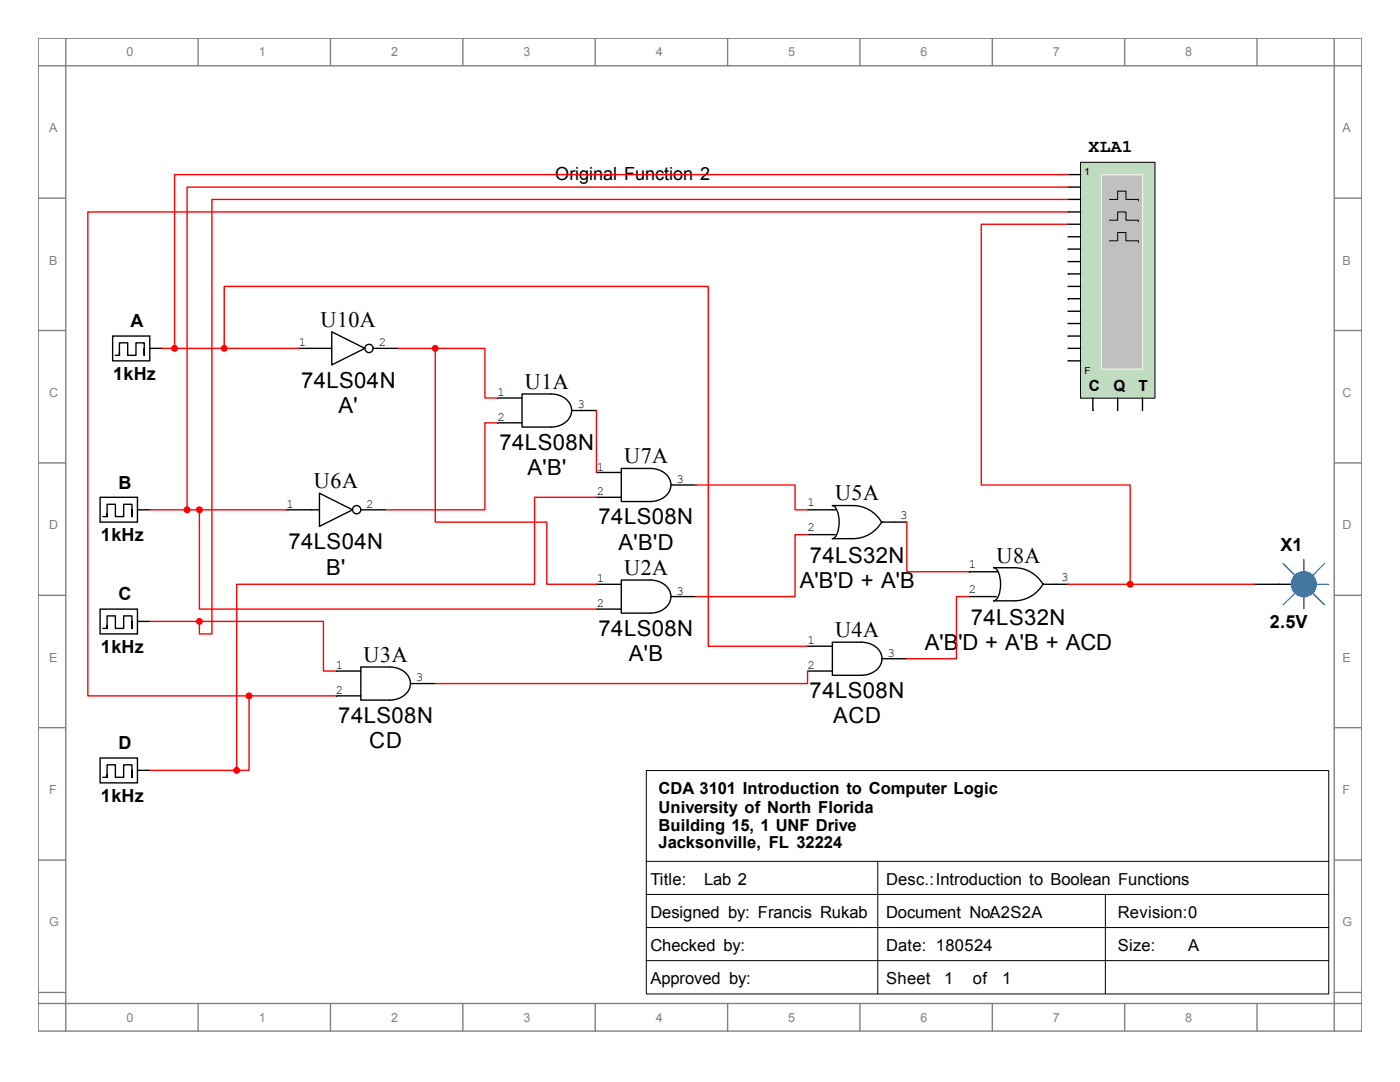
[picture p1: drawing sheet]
<svg xmlns="http://www.w3.org/2000/svg" width="279mm" height="216mm" viewBox="0 0 279 216" stroke-linecap="round" stroke-linejoin="round" font-family="sans-serif">
<g fill="none" stroke="#808080" stroke-width=".28">
<path d="M7.6 7.6h264.2v198.1h-264.2zM7.6 13.1h264.2M13.1 7.6v198.1M39.5 7.6v5.5M66 7.6v5.5M92.4 7.6v5.5M118.8 7.6v5.5M145.2 7.6v5.5M171.6 7.6v5.5M198 7.6v5.5M224.5 7.6v5.5M250.9 7.6v5.5"/>
<path d="M266.3 7.6v198.1M7.6 39.5h5.5M266.3 39.5h5.5M7.6 66h5.5M266.3 66h5.5M7.6 92.4h5.5M266.3 92.4h5.5M7.6 118.8h5.5M266.3 118.8h5.5M7.6 145.2h5.5M266.3 145.2h5.5M7.6 171.6h5.5"/>
<path d="M266.3 171.6h5.5M7.6 198h5.5M266.3 198h5.5M7.6 200.2h264.2M39.5 200.2v5.5M66 200.2v5.5M92.4 200.2v5.5M118.8 200.2v5.5M145.2 200.2v5.5M171.6 200.2v5.5M198 200.2v5.5M224.5 200.2v5.5"/>
<path d="M250.9 200.2v5.5"/>
</g>
<path d="M129 153.8h136.2v44.5h-136.2zM128.9 171.9h136.3M128.9 178.5h136.3M175.2 171.9v26.4M220.6 178.5v19.8M128.9 185.1h136.3M128.9 191.7h136.3" fill="none" stroke="#000" stroke-width=".2"/>
<path d="M255.3 116.6h2.4" fill="none" stroke="#000" stroke-width=".28"/>
<path d="M256.1 112.4l2.5 2.5M258.6 118.2l-2.5 2.5M260.2 111.6v2.5M260.2 119v2.5M261.9 118.2l2.4 2.5M262.7 116.6h2.5M264.3 112.4l-2.4 2.5" fill="none" stroke="#0080ff" stroke-width=".28"/>
<circle cx="260.2" cy="116.6" r="2.48" fill="#0080ff"/>
<circle cx="260.2" cy="116.6" r="2.48" fill="none" stroke="#0080ff" stroke-width=".28"/>
<g fill="none" stroke="#000" stroke-width=".28">
<path d="M22.5 67.1h7.4v4.9h-7.4zM23 70.9h.8M28.8 69.5v1.4v-2.5h-1.7v2.5h-1.6v-2.5h-1.7v2.5v-.5M29.9 69.5h2.5M59.6 69.5h6.6M66.2 66.2l6.6 3.3-6.6 3.3zM74.5 69.5h4.9M99.2 79.4h5M104.2 78.6h5.8a3.8 3.8 0 0 1 4.1 3.3 3.8 3.8 0 0 1-4.1 3.3h-5.8zM20 99.2h7.4v5h-7.4zM63.8 98.4l6.6 3.3-6.6 3.3zM99.2 84.4h5"/>
<path d="M114.1 81.9h4.9M119 94.3h5M119 99.2h5M124 93.5h5.8a3.8 3.8 0 0 1 4.1 3.3 3.8 3.8 0 0 1-4.1 3.3h-5.8zM133.9 96.8h5M20.5 103.1h.9M26.3 101.7v1.4v-2.5h-1.6v2.5h-1.7v-2.5h-1.6v2.5v-.6M27.4 101.7h2.5M57.1 101.7h6.7M72 101.7h5M119 116.6h5M124 115.7h5.8a3.8 3.8 0 0 1 4.1 3.3 3.8 3.8 0 0 1-4.1 3.3h-5.8z"/>
<path d="M133.9 119h5M161.2 101.7h5.7M161.2 106.7h5.5M176 104.1a6.6 6.6 0 0 1-5.8 3.4h-4.1a2.55 2.55 0 0 0 1.3-2.6v-1.5a2.55 2.55 0 0 0-1.3-2.5h4.1a6.5 6.5 0 0 1 5.7 3.3M176 104.2h5M250.3 116.6h5M20 121.5h7.4v5h-7.4zM20.5 125.4h.9M26.3 124v1.4v-2.5h-1.6v2.5h-1.7v-2.5h-1.6v2.5v-.6M27.4 124h2.5M119 121.5h5M20 151.3h7.4v4.9h-7.4z"/>
<path d="M20.5 155.1h.9M26.3 153.7v1.4v-2.5h-1.6v2.5h-1.7v-2.5h-1.6v2.5v-.5M27.4 153.7h2.5"/>
<circle cx="73.6" cy="69.5" r=".82"/>
<circle cx="71.2" cy="101.7" r=".83"/>
</g>
<path d="M99.2 84.4h-2.4v17.3h-19.8M119 81.9v12.4M138.9 96.8h19.8v4.9h2.5" fill="none" stroke="#f00" stroke-width=".28"/>
<circle cx="86.9" cy="69.5" r=".55" fill="#f00"/>
<g fill="none" stroke="#f00" stroke-width=".28">
<path d="M79.4 69.5h7.5M86.9 69.5h9.9v9.9h2.4M86.9 69.5v34.7h22.2v12.4h9.9M161.2 106.7h-2.5v12.3h-19.8M181 104.2v9.9h12.3M193.3 119h-2.4v12.4h-9.9M161.2 133.9v2.5h-74.3"/>
<circle cx="86.9" cy="69.5" r=".55"/>
</g>
<path d="M193.3 114.1h5.8M193.3 119h5.5M208.2 116.5a6.6 6.6 0 0 1-5.8 3.4h-4.1a2.51 2.51 0 0 0 1.3-2.6l.1-.7a3.9 3.9 0 0 0-1.1-3.2l-.3-.1h4.1a6.6 6.6 0 0 1 5.8 3.3M208.2 116.6h4.9M67.1 133.9h4.9M67.1 138.9h4.9M72 133.1h5.8a3.8 3.8 0 0 1 4.1 3.3 3.8 3.8 0 0 1-4.1 3.3h-5.8zM81.9 136.4h5M161.2 133.9h4.9M161.2 128.9h4.9M166.1 128.1h5.8a3.8 3.8 0 0 1 4.1 3.3 3.8 3.8 0 0 1-4.1 3.3h-5.8zM176 131.4h5" fill="none" stroke="#000" stroke-width=".28"/>
<path d="M215.7 32.4h14.8v47.1h-14.8z" fill="#c0dcc0"/>
<path d="M215.6 32.4h14.9v47.1h-14.9z" fill="none" stroke="#000" stroke-width=".2"/>
<path d="M219.8 34.9h8.2v38.8h-8.2z" fill="#c0c0c0"/>
<path d="M219.8 34.9h8.2v38.8h-8.2z" fill="none" stroke="#fff" stroke-width=".2"/>
<path d="M221.4 39.8h1.7v-1.7h1.6v1.7h2.5v.3M221.4 43.9h1.7v-1.6h1.6v1.6h2.5v.3M221.4 48h1.7v-1.6h1.6v1.6h2.5v.3" fill="none" stroke="#000" stroke-width=".2"/>
<g fill="none" stroke="#000" stroke-width=".28">
<path d="M213.1 34.8h2.5M213.1 37.3h2.5M213.1 39.8h2.5M213.1 42.3h2.5M213.1 44.7h2.5M213.1 47.2h2.5M213.1 49.7h2.5M213.1 52.2h2.5M213.1 54.7h2.5M213.1 57.1h2.5M213.1 59.6h2.5M213.1 62.1h2.5"/>
<path d="M213.1 64.6h2.5M213.1 67.1h2.5M213.1 69.5h2.5M213.1 72h2.5M218.1 79.4v2.5M223.1 79.4v2.5M228 79.4v2.5"/>
</g>
<circle cx="44.7" cy="69.5" r=".55" fill="#f00"/>
<g fill="none" stroke="#f00" stroke-width=".28">
<path d="M59.6 69.5h-14.9v-12.4h96.7v71.8h19.8"/>
<circle cx="44.7" cy="69.5" r=".55"/>
</g>
<circle cx="39.8" cy="101.7" r=".55" fill="#f00"/>
<g fill="none" stroke="#f00" stroke-width=".28">
<path d="M57.1 101.7h-17.3v19.8h79.2"/>
<circle cx="39.8" cy="101.7" r=".55"/>
</g>
<circle cx="47.2" cy="153.7" r=".55" fill="#f00"/>
<g fill="none" stroke="#f00" stroke-width=".28">
<path d="M119 99.2h-12.3v17.4h-59.5v37.1h-17.3"/>
<circle cx="47.2" cy="153.7" r=".55"/>
</g>
<circle cx="34.8" cy="69.5" r=".55" fill="#f00"/>
<g fill="none" stroke="#f00" stroke-width=".28">
<path d="M213.1 34.8h-178.3v34.7M32.4 69.5h12.3"/>
<circle cx="34.8" cy="69.5" r=".55"/>
</g>
<circle cx="37.3" cy="101.7" r=".56" fill="#f00"/>
<g fill="none" stroke="#f00" stroke-width=".28">
<path d="M213.1 37.3h-175.8v64.4M29.9 101.7h9.9"/>
<circle cx="37.3" cy="101.7" r=".56"/>
</g>
<circle cx="39.8" cy="124" r=".55" fill="#f00"/>
<g fill="none" stroke="#f00" stroke-width=".28">
<path d="M213.1 39.8h-170.8v86.7h-2.5v-2.5M29.9 124h9.9M39.8 124h24.8v9.9h2.5"/>
<circle cx="39.8" cy="124" r=".55"/>
</g>
<circle cx="49.7" cy="138.9" r=".55" fill="#f00"/>
<g fill="none" stroke="#f00" stroke-width=".28">
<path d="M213.1 42.3h-195.6v96.6h32.2M49.7 138.9v14.8h-2.5M49.7 138.9h17.4"/>
<circle cx="49.7" cy="138.9" r=".55"/>
</g>
<circle cx="225.5" cy="116.6" r=".56" fill="#f00"/>
<g fill="none" stroke="#f00" stroke-width=".28">
<path d="M213.1 44.7h-17.3v52.1h29.8v19.8M213.1 116.6h37.2"/>
<circle cx="225.5" cy="116.6" r=".56"/>
</g>
<g font-size="4.4">
<text x="64" y="65.2">U10A</text>
<text x="60.1" y="77.3">74LS04N</text>
<text x="104.8" y="77.6">U1A</text>
<text x="67.6" y="82.4">A'</text>
<text x="99.7" y="89.7">74LS08N</text>
<text x="105.2" y="94.8">A'B'</text>
<text x="124.6" y="92.5">U7A</text>
<text x="62.7" y="97.4">U6A</text>
<text x="166.7" y="99.9">U5A</text>
<text x="119.5" y="104.6">74LS08N</text>
<text x="57.6" y="109.6">74LS04N</text>
<text x="123.4" y="109.7">A'B'D</text>
<text x="161.6" y="112.3">74LS32N</text>
<text x="198.9" y="112.3">U8A</text>
<text x="65.1" y="114.6">B'</text>
<text x="124.6" y="114.7">U2A</text>
<text x="159.6" y="117.4">A'B'D + A'B</text>
<text x="193.8" y="124.7">74LS32N</text>
<text x="119.5" y="126.9">74LS08N</text>
<text x="125.5" y="132">A'B</text>
<text x="166.7" y="127.1">U4A</text>
<text x="184.6" y="129.8">A'B'D + A'B + ACD</text>
<text x="72.6" y="132.1">U3A</text>
<text x="161.6" y="139.3">74LS08N</text>
<text x="67.5" y="144.2">74LS08N</text>
<text x="73.7" y="149.3">CD</text>
<text x="166.3" y="144.4">ACD</text>
</g>
<g font-size="3.6">
<text x="110.8" y="35.9">Original Function 2</text>
<text x="217.3" y="30.4">XLA1</text>
<text x="26.1" y="65.3">A</text>
<text x="22.6" y="75.8">1kHz</text>
<text x="23.7" y="97.5">B</text>
<text x="20.2" y="107.9">1kHz</text>
<text x="255.5" y="109.9">X1</text>
<text x="23.7" y="119.8">C</text>
<text x="253.4" y="125.3">2.5V</text>
<text x="20.2" y="130.3">1kHz</text>
<text x="23.7" y="149.5">D</text>
<text x="20.2" y="160">1kHz</text>
</g>
<g font-size="3.3">
<text x="131.4" y="158.4">CDA 3101 Introduction to Computer Logic</text>
<text x="131.4" y="162.2">University of North Florida</text>
<text x="131.4" y="165.8">Building 15, 1 UNF Drive</text>
<text x="131.4" y="169.1">Jacksonville, FL 32224</text>
<text x="129.8" y="176.5">Title:</text>
<text x="140.5" y="176.5">Lab 2</text>
<text x="176.9" y="176.5">Desc.:Introduction to Boolean Functions</text>
<text x="129.8" y="183.1">Designed by: Francis Rukab</text>
<text x="176.9" y="183.1">Document No:A2S2A</text>
<text x="223.1" y="183.1">Revision:0</text>
<text x="129.8" y="189.7">Checked by:</text>
<text x="176.9" y="189.7">Date: 180524</text>
<text x="223.1" y="189.7">Size:</text>
<text x="237.1" y="189.7">A</text>
<text x="129.8" y="196.3">Approved by:</text>
<text x="176.9" y="196.3">Sheet</text>
<text x="188.4" y="196.3">1</text>
<text x="194.2" y="196.3">of</text>
<text x="200" y="196.3">1</text>
</g>
<g font-size="3">
<text x="217.3" y="78.1">C</text>
<text x="222.2" y="78.1">Q</text>
<text x="227.2" y="78.1">T</text>
</g>
<g font-size="2.5" fill="#808080">
<text x="25.2" y="11.2">0</text>
<text x="51.6" y="11.2">1</text>
<text x="78.1" y="11.2">2</text>
<text x="104.5" y="11.2">3</text>
<text x="130.9" y="11.2">4</text>
<text x="157.3" y="11.2">5</text>
<text x="183.7" y="11.2">6</text>
<text x="210.1" y="11.2">7</text>
<text x="236.6" y="11.2">8</text>
<text x="9.8" y="26.4">A</text>
<text x="267.9" y="26.4">A</text>
<text x="9.8" y="52.8">B</text>
<text x="267.9" y="52.8">B</text>
<text x="9.8" y="79.2">C</text>
<text x="267.9" y="79.2">C</text>
<text x="9.8" y="105.6">D</text>
<text x="267.9" y="105.6">D</text>
<text x="9.8" y="132">E</text>
<text x="267.9" y="132">E</text>
<text x="9.8" y="158.5">F</text>
<text x="267.9" y="158.5">F</text>
<text x="9.8" y="184.9">G</text>
<text x="267.9" y="184.9">G</text>
<text x="25.2" y="203.8">0</text>
<text x="51.6" y="203.8">1</text>
<text x="78.1" y="203.8">2</text>
<text x="104.5" y="203.8">3</text>
<text x="130.9" y="203.8">4</text>
<text x="157.3" y="203.8">5</text>
<text x="183.7" y="203.8">6</text>
<text x="210.1" y="203.8">7</text>
<text x="236.6" y="203.8">8</text>
</g>
<g font-size="2.5">
<text x="59.6" y="69.1">1</text>
<text x="75.6" y="69.1">2</text>
<text x="99.3" y="79">1</text>
<text x="99.3" y="84">2</text>
<text x="115.2" y="81.5">3</text>
<text x="119.1" y="93.9">1</text>
<text x="57.1" y="101.3">1</text>
<text x="73.1" y="101.3">2</text>
<text x="119.1" y="98.8">2</text>
<text x="135" y="96.4">3</text>
<text x="161.2" y="101">1</text>
<text x="161.2" y="106">2</text>
<text x="179.6" y="103.5">3</text>
<text x="193.4" y="113.4">1</text>
<text x="119.1" y="116.2">1</text>
<text x="135" y="118.7">3</text>
<text x="193.4" y="118.4">2</text>
<text x="211.8" y="115.9">3</text>
<text x="119.1" y="121.1">2</text>
<text x="161.2" y="128.6">1</text>
<text x="177.1" y="131">3</text>
<text x="67.1" y="133.5">1</text>
<text x="83" y="136">3</text>
<text x="161.2" y="133.5">2</text>
<text x="67.1" y="138.5">2</text>
</g>
<g font-size="1.9">
<text x="216.4" y="34.9">1</text>
<text x="216.4" y="74.5">F</text>
</g>
</svg>
